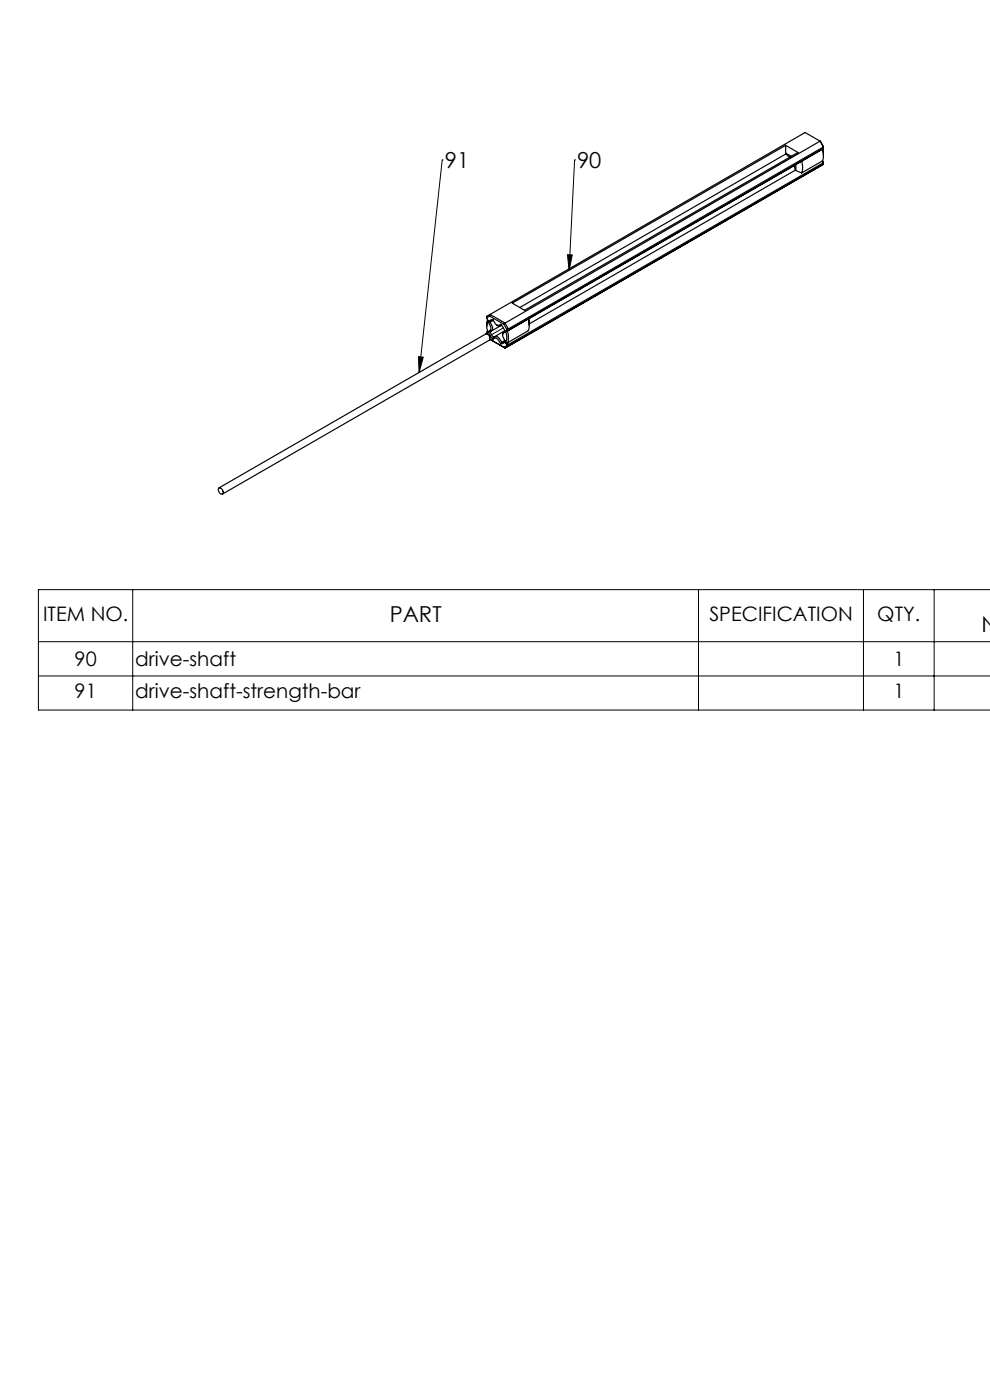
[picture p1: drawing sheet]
<svg xmlns="http://www.w3.org/2000/svg" width="210mm" height="297mm" viewBox="0 0 210 297" stroke-linecap="round" stroke-linejoin="round" font-family="sans-serif">
<g fill="none" stroke="#000" stroke-width=".21">
<path d="M93.8 33.9h.1M93.8 33.9l-4.9 45.1M121.9 33.9h.1M121.9 33.9l-1.2 23.5M120.4 54l1 .1-.7 3.3zM88.8 75.7l1 .1-.9 3.2zM8.1 136.1h202M28.2 125.1v25.5M148.2 125.1v25.5M183.2 125.1v25.5M198.2 125.1v25.5M210.1 125.1h-202v25.5h202"/>
<path d="M8.1 143.4h202"/>
</g>
<path d="M88.8 75.7l1 .1-.9 3.2zM120.4 54l1 .1-.7 3.3z" fill="#000"/>
<g fill="none" stroke="#000" stroke-width=".25">
<path d="M166.7 30.8v1.7M166.7 32.5l.1 .1M166.7 32.5l1.2 .7M166.8 32.6a.84 .84 0 0 0 .9 .6M166.8 32.6l-56.5 32.6M168.7 35a.84 .84 0 0 0 0 1.1M168.7 36.1l.1 .1M168.7 36.1l-56.4 32.6M168.8 34.9v1.3M168.8 34.9l-.1 .1M168.8 36.2l1.2 .5M170 34.2a3.8 3.8 0 0 1 0 2.5"/>
<path d="M170 34.2l-1.2 .7M174 29.9l.7 1.2v.4M174 29.9l.7 1.3-66.9 38.6M174 29.9l-66.9 38.6M174 29.9l-3.2-1.8-66.8 38.6M174.4 31.6a3.8 3.8 0 0 1 0 2.5M174.4 31.6l-4.4 2.6M174.4 34.1l-4.4 2.6M174.4 34.1l.3 .4-66.9 38.6M174.5 31.6l.2 1.4M174.5 34.1l.2 .8M174.7 31.5l-66.9 38.6"/>
<path d="M174.7 31.5l-.3 .1M174.7 34.9l-66.9 38.5M174.7 34.9l-67.6 38.9M103.4 67.9l-.1 1.2M103.4 70.3l-.1 .1v.4M103.6 68.3l.4-.4 .5-.1 .9 1.2h.4l.4-.2 1 1.6-.6 .5a1.74 1.74 0 0 0 .6 1.5 1 1 0 0 1-1 .6M103.6 68.3a1.82 1.82 0 0 1 .5 1.5l-.5 .5M103.6 70.3l.9 1.7M103.6 68.3h.4M103.6 70.3l.4 .1M103.9 67.1l-.6 .3M103.9 67.1l3 1.7"/>
<path d="M104 66.7l-.7 .4v.5l.2 .4a3.5 3.5 0 0 0 0 2.6l-.2 .1M104 68.3a1.89 1.89 0 0 1 .5 1.5l-.5 .6M104 70.4l.7 1.2M104 72l3.1 1.8M104 66.7l3.1 1.8M104 66.7l-.1 .4M104.5 72l.4-.2h.5l.8 1.2M104.6 68l-.6 .3M104.7 67.9l-.7 .4M104.7 71.6l.7-.2a2.01 2.01 0 0 1 1 1.2M104.7 71.6l-.2 .4M105.4 69l.3 .1 .7-.1"/>
<path d="M106.4 69l-2.4 1.4M106.4 72.6l-.2 .4M106.9 68.8l.6 1M107.1 70.2l-2.4 1.4M107.1 72.2l-.7 .4M107.1 70.2l-.5 .5v.4M107.1 68.5l.7 1.3M107.1 68.5l-.2 .3M107.2 70.2a3.4 3.4 0 0 1 0 2.5M107.2 72.7l.3 .5M107.2 70.2h.4M107.2 72.7h.4"/>
<path d="M107.5 69.8v.2M107.5 73.2v.1M107.5 73.3l-.6 .4 .2 .1M107.5 70l-.3 .2M107.5 70l.3 .1M107.5 73.3l.3 .1M107.6 70.2a3.8 3.8 0 0 1 0 2.5M107.6 72.7l.2 .4M107.8 69.8h-.3M107.8 69.8v.3M107.8 73.1v.3M107.8 70.1l-.2 .1"/>
<path d="M107.8 73.1l-.3 .1M107.8 73.4l-.7 .4M108.7 64.3l58-33.5 2.6 1.5-58 33.5zM112 67.7a3.8 3.8 0 0 1 0 2.5l-4.4 2.5M112 67.7l.2-.1 .1 1.4M112 67.7l-4.4 2.5M46.5 103.5a.88 .88 0 0 1 .7 1.3 .86 .86 0 0 1-.7-1.3zM46.5 103.5l56.5-32.6a.86 .86 0 0 1 .8 1.3l-56.6 32.6"/>
</g>
<path d="M106.8 69.5l-3 1.8" fill="none" stroke="#000" stroke-width=".21" stroke-dasharray="6.3 1.3 1.3 1.3 1.3 1.3"/>
<g font-size="4.7">
<text x="94.4" y="35.7">91</text>
<text x="122.4" y="35.7">90</text>
<text x="82.7" y="131.9">PART</text>
<text x="208.2" y="134.1">N</text>
</g>
<g font-size="4.2">
<text x="9.1" y="131.7">ITEM NO.</text>
<text x="150.5" y="131.7">SPECIFICATION</text>
<text x="186.1" y="131.7">QTY.</text>
<text x="15.8" y="141.3">90</text>
<text x="28.7" y="141.3">drive-shaft</text>
<text x="189.5" y="141.3">1</text>
<text x="15.8" y="148.1">91</text>
<text x="28.7" y="148.1">drive-shaft-strength-bar</text>
<text x="189.5" y="148.1">1</text>
</g>
</svg>
